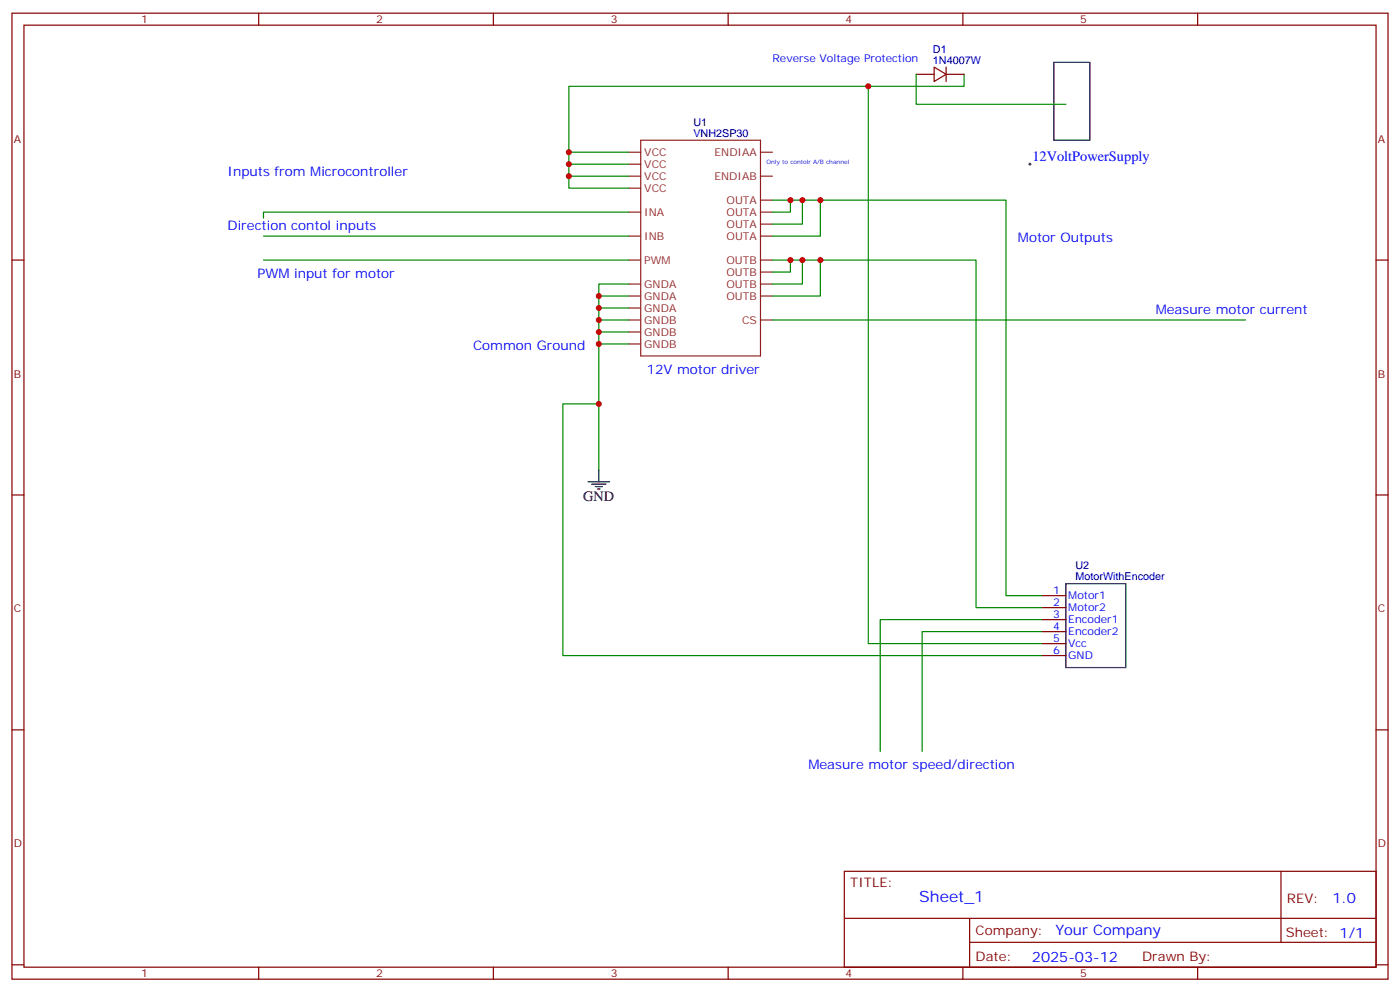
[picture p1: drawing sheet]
<svg xmlns="http://www.w3.org/2000/svg" width="412mm" height="292mm" viewBox="0 0 412 292" stroke-linecap="round" stroke-linejoin="round" font-family="sans-serif">
<g fill="none" stroke="#870000" stroke-width=".35">
<path d="M3.5 3.9h405.4v284.3h-405.4zM7.1 7.4h398.2v277.3h-398.2zM76.2 3.9v3.5M145.3 3.9v3.5M214.5 3.9v3.5M275.2 19.8l3.5 2.1-3.5 2.1zM278.7 19.8v4.2M283.6 3.9v3.5M352.8 3.9v3.5M269.9 21.9h5.3M278.7 21.9h5.3M3.5 76.6h3.6"/>
<path d="M405.3 76.6h3.6M3.5 145.7h3.6M405.3 145.7h3.6M306.9 175.3h7.1M306.9 178.9h7.1M306.9 182.4h7.1M306.9 185.9h7.1M306.9 189.4h7.1M306.9 193h7.1M3.5 214.8h3.6M405.3 214.8h3.6M248.7 256.5h156.6v28.2h-156.6z"/>
<path d="M377.3 256.5v20.9M248.7 270.3h156.5M285.6 277.4h119.6M285.6 270.3v14.1M3.5 284h3.6M76.2 284.7v3.5M145.3 284.7v3.5M214.5 284.7v3.5M283.6 284.7v3.5M352.8 284.7v3.5M405.3 284h3.6"/>
</g>
<g fill="none" stroke="#8c2424" stroke-width=".35">
<path d="M185.2 48.3h3.5M185.2 51.9h3.5M185.2 44.8h3.5M185.2 55.4h3.5M188.7 41.3h35.3v63.5h-35.3zM224 51.9h3.5M224 44.8h3.5M224 58.9h3.5M185.2 69.5h3.5M185.2 76.6h3.5M185.2 62.4h3.5M224 69.5h3.5"/>
<path d="M224 76.6h3.5M224 62.4h3.5M224 66h3.5M185.2 87.1h3.5M185.2 94.2h3.5M185.2 90.7h3.5M185.2 83.6h3.5M185.2 97.7h3.5M224 87.1h3.5M224 94.2h3.5M224 83.6h3.5M224 80.1h3.5"/>
<path d="M185.2 101.2h3.5"/>
</g>
<path d="M310.4 18.3h10.6v23h-10.6zM176.4 138.3v3.5M173.2 141.8h6.4M174.3 142.5h4.2M175.3 143.2h2.1M176 143.9h.7M314 171.8h17.6v24.7h-17.6z" fill="none" stroke="#000" stroke-width=".35"/>
<g fill="none" stroke="#008700" stroke-width=".35">
<path d="M255.8 25.4v164h51.1M269.9 21.9v8.8h44.1M284 21.9v3.5h-116.4v30h17.6M167.6 51.9h17.6M167.6 48.3h17.6M167.6 44.8h17.6M227.5 58.9h68.8v116.4h10.6M232.8 58.9v3.5h-5.3M236.4 58.9v7.1h-8.9M241.7 58.9v10.6h-14.2M77.6 76.6h107.6M77.6 69.5h107.6"/>
<path d="M185.2 62.4h-107.6v1.8M227.5 76.6h60v102.3h19.4M232.8 76.6v3.5h-5.3M236.4 76.6v7h-8.9M241.7 76.6v10.5h-14.2M176.4 87.1h8.8M176.4 90.7h8.8M176.4 94.2h8.8M176.4 97.7h8.8M185.2 83.6h-8.8v54.7M227.5 94.2h139.4M176.4 118.9h-10.6v74.1h141.1"/>
<path d="M176.4 101.2h8.8M306.9 182.4h-47.6v38.8M306.9 185.9h-35.3v35.3"/>
</g>
<path d="M303 48.3h.7M303.4 48v.7" fill="none" stroke="#000" stroke-width=".29"/>
<g fill="#c00">
<circle cx="176.4" cy="87.1" r=".88"/>
<circle cx="176.4" cy="90.7" r=".88"/>
<circle cx="176.4" cy="94.2" r=".88"/>
<circle cx="176.4" cy="97.7" r=".88"/>
<circle cx="176.4" cy="101.2" r=".88"/>
<circle cx="176.4" cy="118.9" r=".88"/>
<circle cx="241.7" cy="76.6" r=".88"/>
<circle cx="236.4" cy="76.6" r=".88"/>
<circle cx="232.8" cy="76.6" r=".88"/>
<circle cx="241.7" cy="58.9" r=".88"/>
<circle cx="236.4" cy="58.9" r=".88"/>
<circle cx="232.8" cy="58.9" r=".88"/>
<circle cx="167.6" cy="51.9" r=".88"/>
<circle cx="167.6" cy="48.3" r=".88"/>
<circle cx="167.6" cy="44.8" r=".88"/>
<circle cx="255.8" cy="25.4" r=".88"/>
</g>
<text font-size="4.6" fill="#00f" x="270.8" y="265.5">Sheet_1</text>
<g font-size="4.2" fill="#00f">
<text x="304.1" y="47.4">12VoltPowerSupply</text>
<text x="392.5" y="265.7">1.0</text>
<text x="310.9" y="275.3">Your Company</text>
<text x="304" y="283.1">2025-03-12</text>
</g>
<text font-size="4.2" x="171.8" y="147.5">GND</text>
<g font-size="3.9" fill="#00f">
<text x="67" y="51.9">Inputs from Microcontroller</text>
<text x="67" y="67.7">Direction contol inputs</text>
<text x="299.9" y="71.3">Motor Outputs</text>
<text x="75.8" y="81.8">PWM input for motor</text>
<text x="340.4" y="92.4">Measure motor current</text>
<text x="139.3" y="103">Common Ground</text>
<text x="190.5" y="110.1">12V motor driver</text>
<text x="238.1" y="226.5">Measure motor speed/direction</text>
</g>
<g font-size="3.9" fill="#800">
<text x="250.5" y="261.1">TITLE:</text>
<text x="379.1" y="265.7">REV:</text>
<text x="287.4" y="275.3">Company:</text>
<text x="378.7" y="275.9">Sheet: 1/1</text>
<text x="287.4" y="282.9">Date:</text>
<text x="336.4" y="283">Drawn By:</text>
</g>
<g font-size="3.2" fill="#800">
<text x="41.6" y="6.9">1</text>
<text x="110.8" y="6.9">2</text>
<text x="179.9" y="6.9">3</text>
<text x="249.1" y="6.9">4</text>
<text x="318.2" y="6.9">5</text>
<text x="4.1" y="42">A</text>
<text x="405.9" y="42">A</text>
<text x="4.1" y="111.1">B</text>
<text x="405.9" y="111.1">B</text>
<text x="4.1" y="180.3">C</text>
<text x="405.9" y="180.3">C</text>
<text x="4.1" y="249.4">D</text>
<text x="405.9" y="249.4">D</text>
<text x="41.6" y="287.7">1</text>
<text x="110.8" y="287.7">2</text>
<text x="179.9" y="287.7">3</text>
<text x="249.1" y="287.7">4</text>
<text x="318.2" y="287.7">5</text>
</g>
<g font-size="3.2" fill="#000080">
<text x="274.8" y="15.5">D1</text>
<text x="274.8" y="18.7">1N4007W</text>
<text x="204.3" y="40.2">VNH2SP30</text>
<text x="204.3" y="37.1">U1</text>
<text x="316.8" y="167.5">U2</text>
<text x="316.8" y="170.6">MotorWithEncoder</text>
</g>
<g font-size="3.2" fill="#00f">
<text x="227.5" y="18.3">Reverse Voltage Protection</text>
<text x="310.2" y="175">1</text>
<text x="310.2" y="178.5">2</text>
<text x="314.7" y="176.4">Motor1</text>
<text x="314.7" y="179.9">Motor2</text>
<text x="310.2" y="182">3</text>
<text x="310.2" y="185.6">4</text>
<text x="314.7" y="183.4">Encoder1</text>
<text x="310.2" y="189.1">5</text>
<text x="314.7" y="187">Encoder2</text>
<text x="314.7" y="190.5">Vcc</text>
<text x="310.2" y="192.6">6</text>
<text x="314.7" y="194">GND</text>
</g>
<g font-size="3.2" fill="#8d2323">
<text x="189.8" y="45.9">VCC</text>
<text x="210.5" y="45.9">ENDIAA</text>
<text x="189.8" y="49.4">VCC</text>
<text x="189.8" y="52.9">VCC</text>
<text x="210.5" y="52.9">ENDIAB</text>
<text x="189.8" y="56.4">VCC</text>
<text x="214" y="60">OUTA</text>
<text x="189.8" y="63.5">INA</text>
<text x="214" y="63.5">OUTA</text>
<text x="189.8" y="70.6">INB</text>
<text x="214" y="70.6">OUTA</text>
<text x="214" y="67">OUTA</text>
<text x="189.8" y="77.6">PWM</text>
<text x="214" y="77.6">OUTB</text>
<text x="214" y="81.1">OUTB</text>
<text x="189.8" y="88.2">GNDA</text>
<text x="189.8" y="84.7">GNDA</text>
<text x="214" y="88.2">OUTB</text>
<text x="214" y="84.7">OUTB</text>
<text x="189.8" y="91.7">GNDA</text>
<text x="189.8" y="95.2">GNDB</text>
<text x="218.6" y="95.2">CS</text>
<text x="189.8" y="98.8">GNDB</text>
<text x="189.8" y="102.3">GNDB</text>
</g>
<text font-size="1.8" fill="#00f" x="225.8" y="48.3">Only to contolr A/B channel</text>
</svg>
